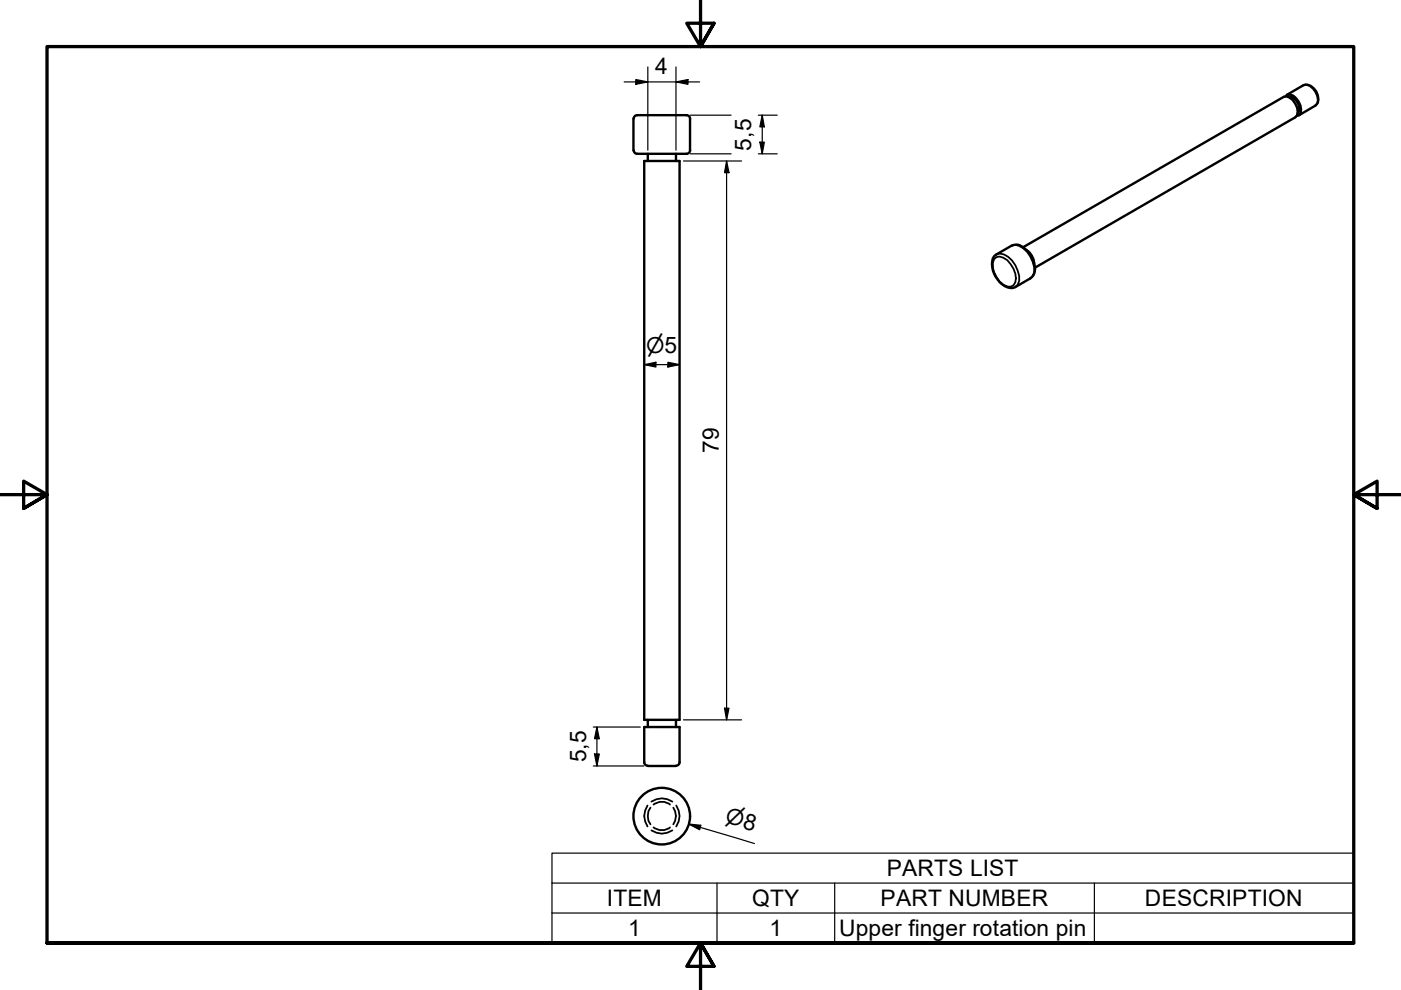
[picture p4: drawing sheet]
<svg xmlns="http://www.w3.org/2000/svg" width="297mm" height="210mm" viewBox="0 0 297 210" stroke-linecap="round" stroke-linejoin="round" font-family="sans-serif">
<!-- layer: Visible Narrow (ISO) -->
<path d="M276.4 18.1a2.25 2.25 0 0 1 2.5 1.4 2.2 2.2 0 0 1 0 2.9M210.8 55l.5-.5a2.81 2.81 0 0 1 2.9 1.5 4.5 4.5 0 0 1 1.1 3.9l-.4 .6a2.23 2.23 0 0 1-3-.8 4.8 4.8 0 0 1-1.1-4.7zM211.3 53.9a2.97 2.97 0 0 1 3.3 1.3 6.4 6.4 0 0 1 1.5 4.3l-.3 .9-.5 .5M214.4 52.1a2.97 2.97 0 0 1 3.3 1.3 6.4 6.4 0 0 1 1.6 4.3l-.4 .8-.5 .5" fill="none" stroke="#000" stroke-width=".38"/>
<!-- layer: Visible (ISO) -->
<g fill="none" stroke="#000" stroke-width=".51">
<path d="M134.3 25.1v6.8M134.4 31.9a.73 .73 0 0 0 .7 .7M135.1 32.6h10.5M135.1 24.4h10.5M135.1 24.4a.73 .73 0 0 0-.7 .7M136.6 34.1h7.5v118.5h-7.5zM137.4 32.6v1.5M143.3 32.6v1.5M145.6 24.4a.73 .73 0 0 1 .7 .7v6.8M146.3 31.9a.73 .73 0 0 1-.7 .7M272.5 20.4l.4-.3a2.22 2.22 0 0 1 2.4 1.5 2.41 2.41 0 0 1 .2 2.8l-.5 .1M272.9 20.1l3.5-2a2.5 2.5 0 0 1 3 2.1 1.67 1.67 0 0 1-.5 2.2l-3.6 2.1"/>
<path d="M273.1 20.5a2.11 2.11 0 0 1 2.2 1.6l.2 1.4-.4 .5M210.8 54.3l3.6-2.2a2.69 2.69 0 0 1 3.3 1 5.3 5.3 0 0 1 1.5 5.1l-.8 .8-3.1 1.9a3.1 3.1 0 0 1-3.8-1.6 4.5 4.5 0 0 1-.7-5zM216.9 52.4l55.3-31.9a2.22 2.22 0 0 1 2.4 1.5 2.2 2.2 0 0 1 0 2.9l-55.1 31.8M217.6 53a3.7 3.7 0 0 1 1.7 2.9M137.4 152.6v1.5M143.3 152.6v1.5M136.6 161.6v-7.5h7.5v7.5M136.6 161.6a.73 .73 0 0 0 .7 .7M137.4 162.4h5.9M144.1 161.6a.73 .73 0 0 1-.7 .7"/>
<circle cx="140.3" cy="173" r="6"/>
</g>
<!-- layer: Hidden (ISO) -->
<path d="M137.3 170.8a3.9 3.9 0 0 0 0 4.4M137.9 171.2a3.1 3.1 0 0 0 0 3.6M138.1 170a3.9 3.9 0 0 1 4.5 0M138.1 176.1a3.9 3.9 0 0 0 4.5 0M138.6 175.4a2.8 2.8 0 0 0 3.4 0M138.6 170.6a2.8 2.8 0 0 1 3.4 0M142.7 171.2a3.1 3.1 0 0 1 0 3.6M143.4 170.8a3.9 3.9 0 0 1 0 4.4" fill="none" stroke="#000" stroke-width=".38"/>
<!-- layer: Symbol (ISO) -->
<path d="M117 187.2v-6.3h170v6.3M117 187.2h170v6.4M117 187.2v12.7h170v-6.3M117 193.6h170M152 187.2v12.7M177 187.2v12.7M232 187.2v12.7" fill="none" stroke="#000" stroke-width=".25"/>
<!-- layer: Border (ISO) -->
<path d="M148.5 -.1v10l-2.9-5h5.8l-2.9 5 2.9-5M0 104.9h10l-5-2.9v5.8l5-2.9-5 2.9M297 104.9h-10l5-2.9v5.8l-5-2.9 5 2.9M10 199.9v-190h277v190h-277h277M151.4 204.9l-2.9-5 2.9 5h-5.8l2.9-5v10" fill="none" stroke="#000" stroke-width=".7"/>
<!-- layer: Dimension (ISO) -->
<g fill="none" stroke="#000" stroke-width=".25">
<path d="M132.3 17.4h16M134.8 16.9l2.6 .5-2.6 .5zM137.4 14.2v17.6M143.3 17.4l2.6-.5v1zM143.3 14.2v17.6M144.9 34.1h12.3M146.4 32.6h8.6M146.4 24.4h8.6M154.1 34.1l.5 2.5h-1zM154.1 34.1v118.5M160.8 32.6h4M160.8 24.4h4"/>
<path d="M161.1 30.1h1l-.5 2.5zM161.6 24.4l.5 2.5h-1zM161.6 24.4v8.2M136.6 77.3l2.5-.5v1zM136.6 77.3h7.5M141.6 76.8l2.5 .5-2.5 .5zM125.8 154.1h10M126 159.9h1.1l-.5 2.5zM126.6 154.1l.5 2.5h-1.1zM126.6 154.1v8.3M144.9 152.6h12.3M153.6 150.1h1l-.5 2.5z"/>
<path d="M125.8 162.4h10.7M146 174.7l2.6 .3-.3 .9zM146 174.7l14 4.2"/>
</g>
<path d="M134.8 16.9l2.6 .5-2.6 .5zM143.3 17.4l2.6-.5v1zM154.1 34.1l.5 2.5h-1zM161.1 30.1h1l-.5 2.5zM161.6 24.4l.5 2.5h-1zM136.6 77.3l2.5-.5v1zM141.6 76.8l2.5 .5-2.5 .5zM126 159.9h1.1l-.5 2.5zM126.6 154.1l.5 2.5h-1.1zM153.6 150.1h1l-.5 2.5zM146 174.7l2.6 .3-.3 .9z" fill="#000"/>
<g font-size="4.8">
<text x="138.9" y="15.8">4</text>
<text x="159.3" y="31.9" transform="rotate(-90 159.3 31.9)">5,5</text>
<text x="152.4" y="96.1" transform="rotate(-90 152.4 96.1)">79</text>
<text x="124.3" y="161.6" transform="rotate(-90 124.3 161.6)">5,5</text>
<text x="188" y="185.8">PARTS LIST</text>
<text x="128.7" y="192.2">ITEM</text>
<text x="159.4" y="192.2">QTY</text>
<text x="186.7" y="192.2">PART NUMBER</text>
<text x="242.8" y="192.2">DESCRIPTION</text>
<text x="133.2" y="198.5">1</text>
<text x="163.1" y="198.5">1</text>
<text x="177.9" y="198.5">Upper finger rotation pin</text>
</g>
<g font-size="4.6">
<text x="137" y="74.8">⌀5</text>
<text x="153.5" y="174.3" transform="rotate(17 153.5 174.3)">⌀8</text>
</g>
</svg>
